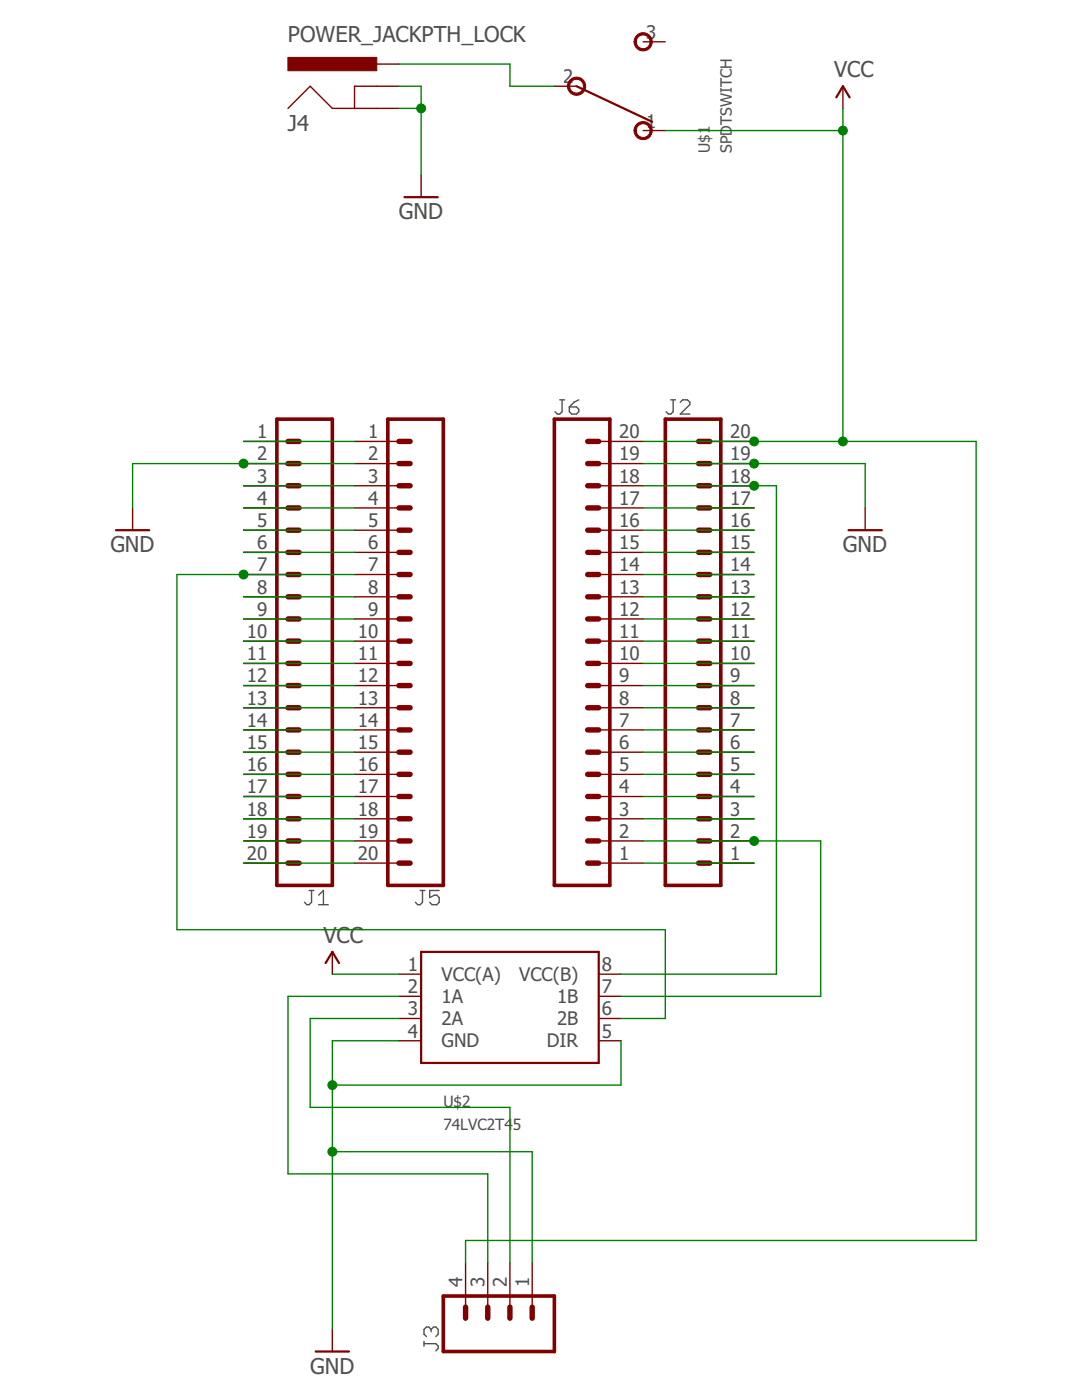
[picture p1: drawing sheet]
<svg xmlns="http://www.w3.org/2000/svg" width="216mm" height="279mm" viewBox="0 0 216 279" stroke-linecap="round" stroke-linejoin="round" font-family="sans-serif">
<g fill="none" stroke="#505050" stroke-width=".28">
<path d="M111.7 79.8h.9M112.2 79.8v2.4l-.5 .4h-.5l-.5-.4M115.5 79.8l-.9 .5-1 .9M133.8 79.8h1M134.3 79.8v2.4l-.5 .4h-.4l-.5-.4M113.6 81.2h1.4l.5 .5v.5l-.5 .4h-.9l-.5-.4zM135.7 80.3l.5-.5h1l.4 .5v.5l-1.9 1.8h1.9M61.7 177.7h.9M62.2 177.7v2.4l-.5 .5h-.5l-.5-.5M63.6 178.6l.9-.9v2.9M83.8 177.7h1M84.3 177.7v2.4l-.5 .5h-.4l-.5-.5"/>
<path d="M87.6 177.7h-1.9v1.4l1-.5h.5l.4 .5v1l-.4 .5h-1l-.5-.5M63.6 180.6h1.9M84.6 268.2h2.4l.4 .4v.5l-.4 .5M84.6 267.7v.9M86 265.3l.5-.5h.5l.4 .5v1l-.4 .4M86 265.3l-.4-.5h-.5l-.5 .5v1l.5 .4M86 265.3v.5"/>
</g>
<path d="M55.2 83.7h11.1v93h-11.1zM77.4 83.7h11.1v93h-11.1zM110.6 83.7h11.1v93h-11.1zM132.8 83.7h11v93h-11zM88.5 258.7h22.1v11h-22.1z" fill="none" stroke="#800000" stroke-width=".72"/>
<g fill="none" stroke="#800000" stroke-width="1.1">
<path d="M57.5 96.9h2.2M57.5 92.5h2.2M57.5 88.1h2.2M79.6 96.9h2.2M79.6 92.5h2.2M79.6 88.1h2.2M117.3 96.9h2.2M117.3 92.5h2.2M117.3 88.1h2.2M139.4 96.9h2.2M139.4 92.5h2.2M139.4 88.1h2.2"/>
<path d="M57.5 105.8h2.2M57.5 101.4h2.2M57.5 110.2h2.2M57.5 114.7h2.2M57.5 119.1h2.2M79.6 105.8h2.2M79.6 101.4h2.2M79.6 110.2h2.2M79.6 114.7h2.2M79.6 119.1h2.2M117.3 105.8h2.2M117.3 101.4h2.2"/>
<path d="M117.3 110.2h2.2M117.3 114.7h2.2M117.3 119.1h2.2M139.4 105.8h2.2M139.4 101.4h2.2M139.4 110.2h2.2M139.4 114.7h2.2M139.4 119.1h2.2M57.5 123.5h2.2M57.5 128h2.2M57.5 136.8h2.2M57.5 132.4h2.2"/>
<path d="M79.6 123.5h2.2M79.6 128h2.2M79.6 136.8h2.2M79.6 132.4h2.2M117.3 123.5h2.2M117.3 128h2.2M117.3 136.8h2.2M117.3 132.4h2.2M139.4 123.5h2.2M139.4 128h2.2M139.4 136.8h2.2M139.4 132.4h2.2"/>
<path d="M57.5 141.2h2.2M57.5 150.1h2.2M57.5 145.7h2.2M57.5 154.5h2.2M57.5 159h2.2M79.6 141.2h2.2M79.6 150.1h2.2M79.6 145.7h2.2M79.6 154.5h2.2M79.6 159h2.2M117.3 141.2h2.2M117.3 150.1h2.2"/>
<path d="M117.3 145.7h2.2M117.3 154.5h2.2M117.3 159h2.2M139.4 141.2h2.2M139.4 150.1h2.2M139.4 145.7h2.2M139.4 154.5h2.2M139.4 159h2.2M57.5 163.4h2.2M57.5 167.8h2.2M57.5 172.3h2.2M79.6 163.4h2.2"/>
<path d="M79.6 167.8h2.2M79.6 172.3h2.2M117.3 163.4h2.2M117.3 167.8h2.2M117.3 172.3h2.2M139.4 163.4h2.2M139.4 167.8h2.2M139.4 172.3h2.2M92.9 260.9v2.2M97.3 260.9v2.2M101.7 260.9v2.2M106.2 260.9v2.2"/>
</g>
<g fill="none" stroke="#800000" stroke-width=".28">
<path d="M75.2 12.8h4.4M79.6 17.2h-8.9v4.4M110.6 17.2h4.4M128.3 8.3h4.5M168.2 17.2v4.4M57.5 21.6l4.4-4.4 4.4 4.4h13.3M84 34.9v4.4M128.3 26.1h4.5M48.6 88.1h8.9M48.6 92.5h8.9M48.6 96.9h8.9M70.7 88.1h8.9"/>
<path d="M70.7 92.5h8.9M70.7 96.9h8.9M119.5 88.1h8.8M119.5 92.5h8.8M119.5 96.9h8.8M141.6 88.1h8.9M141.6 92.5h8.9M141.6 96.9h8.9M26.5 101.4v4.4M48.6 101.4h8.9M48.6 105.8h8.9M48.6 110.2h8.9"/>
<path d="M48.6 114.7h8.9M48.6 119.1h8.9M70.7 101.4h8.9M70.7 105.8h8.9M70.7 110.2h8.9M70.7 114.7h8.9M70.7 119.1h8.9M119.5 101.4h8.8M119.5 105.8h8.8M119.5 110.2h8.8M119.5 114.7h8.8M119.5 119.1h8.8"/>
<path d="M141.6 101.4h8.9M141.6 105.8h8.9M141.6 110.2h8.9M141.6 114.7h8.9M141.6 119.1h8.9M172.6 101.4v4.4M48.6 123.5h8.9M48.6 128h8.9M48.6 132.4h8.9M48.6 136.8h8.9M70.7 123.5h8.9M70.7 128h8.9"/>
<path d="M70.7 132.4h8.9M70.7 136.8h8.9M119.5 123.5h8.8M119.5 128h8.8M119.5 132.4h8.8M119.5 136.8h8.8M141.6 123.5h8.9M141.6 128h8.9M141.6 132.4h8.9M141.6 136.8h8.9M48.6 141.2h8.9M48.6 145.7h8.9"/>
<path d="M48.6 150.1h8.9M48.6 154.5h8.9M48.6 159h8.9M70.7 141.2h8.9M70.7 145.7h8.9M70.7 150.1h8.9M70.7 154.5h8.9M70.7 159h8.9M119.5 141.2h8.8M119.5 145.7h8.8M119.5 150.1h8.8M119.5 154.5h8.8"/>
<path d="M119.5 159h8.8M141.6 141.2h8.9M141.6 145.7h8.9M141.6 150.1h8.9M141.6 154.5h8.9M141.6 159h8.9M48.6 163.4h8.9M48.6 167.8h8.9M48.6 172.3h8.9M70.7 163.4h8.9M70.7 167.8h8.9M70.7 172.3h8.9"/>
<path d="M119.5 163.4h8.8M119.5 167.8h8.8M119.5 172.3h8.8M141.6 163.4h8.9M141.6 167.8h8.9M141.6 172.3h8.9M66.3 190v4.4M79.6 194.4h4.4M79.6 198.8h4.4M119.5 194.4h4.4M119.5 198.8h4.4M79.6 203.3h4.4"/>
<path d="M79.6 207.7h4.4M119.5 203.3h4.4M119.5 207.7h4.4M92.9 252v8.9M97.3 252v8.9M101.7 252v8.9M106.2 252v8.9M66.3 265.3v4.4"/>
</g>
<path d="M57.4 11.5h17.8v2.6h-17.8z" fill="#800000" stroke="#800000" stroke-width=".2"/>
<path d="M115 17.2l15.1 7.1M166.9 19.4l1.3-2.2 1.3 2.2M80.7 39.3h6.7M23.1 105.8h6.7M169.3 105.8h6.7M65 192.2l1.3-2.2 1.3 2.2M84 190h35.5v22.1h-35.5zM63 269.7h6.6" fill="none" stroke="#800000" stroke-width=".44"/>
<g fill="#800000" stroke="#800000" stroke-width=".2">
<path d="M127.2 24.6a1.82 1.82 0 0 1 2.8 .7 1.82 1.82 0 0 1-1.3 2.5 1.82 1.82 0 0 1-2.2-1.7h.5a1.37 1.37 0 0 1 1.9-1.3 1.37 1.37 0 0 1 .3 2.3 1.37 1.37 0 0 1-2.2-.7v-.3h-.5a1.95 1.95 0 0 1 .7-1.5z" fill-rule="evenodd"/>
<path d="M127.2 6.9a1.82 1.82 0 0 1 2.8 .6 1.82 1.82 0 0 1-1.3 2.6 1.82 1.82 0 0 1-2.2-1.8h.5a1.37 1.37 0 0 1 1.9-1.2 1.37 1.37 0 0 1 .3 2.3 1.37 1.37 0 0 1-2.2-.7v-.4h-.5a1.95 1.95 0 0 1 .7-1.4z" fill-rule="evenodd"/>
<path d="M113.6 16.1a1.82 1.82 0 0 1 3 .1 1.82 1.82 0 0 1-1 2.7 1.82 1.82 0 0 1-2.4-1.7h.5a1.38 1.38 0 0 1 1.9-1.3 1.38 1.38 0 0 1 .3 2.3 1.38 1.38 0 0 1-2.2-.7v-.3h-.5z" fill-rule="evenodd"/>
</g>
<g fill="none" stroke="#008000" stroke-width=".28">
<path d="M79.6 17.2h4.4v17.7M79.6 12.8h22.1v4.4h8.9M79.6 21.6h4.4M132.8 26.1h35.4M168.2 21.6v66.5M48.6 88.1h22.1M48.6 96.9h22.1M70.7 92.5h-44.2v8.9M128.3 88.1h66.5v159.5h-101.9v4.4M128.3 96.9h26.6v97.5h-31M128.3 92.5h44.3v8.9M48.6 101.4h22.1"/>
<path d="M48.6 105.8h22.1M48.6 110.2h22.1M48.6 119.1h22.1M70.7 114.7h-35.4v70.8h97.5v17.8h-8.9M128.3 101.4h22.2M128.3 105.8h22.2M128.3 110.2h22.2M128.3 114.7h22.2M128.3 119.1h22.2M48.6 123.5h22.1M48.6 128h22.1M48.6 132.4h22.1"/>
<path d="M48.6 136.8h22.1M128.3 123.5h22.2M128.3 128h22.2M128.3 132.4h22.2M128.3 136.8h22.2M48.6 141.2h22.1M48.6 145.7h22.1M48.6 150.1h22.1M48.6 154.5h22.1M48.6 159h22.1M128.3 141.2h22.2M128.3 145.7h22.2"/>
<path d="M128.3 150.1h22.2M128.3 154.5h22.2M128.3 159h22.2M48.6 163.4h22.1M48.6 167.8h22.1M48.6 172.3h22.1M128.3 163.4h22.2M128.3 167.8h35.5v31h-39.9M128.3 172.3h22.2M66.3 194.4h13.3M79.6 198.8h-22.1v35.5h39.8v17.7M79.6 203.3h-17.7v17.7h39.8v31"/>
<path d="M79.6 207.7h-13.3v57.6M123.9 207.7v8.9h-57.6M66.3 229.8h39.9v22.2"/>
</g>
<g fill="#008000" stroke="#008000" stroke-width=".2">
<circle cx="48.6" cy="114.7" r=".89"/>
<circle cx="150.5" cy="96.9" r=".89"/>
<circle cx="150.5" cy="167.8" r=".89"/>
<circle cx="84" cy="21.6" r=".89"/>
<circle cx="48.6" cy="92.5" r=".89"/>
<circle cx="150.5" cy="92.5" r=".89"/>
<circle cx="66.3" cy="229.8" r=".89"/>
<circle cx="66.3" cy="216.6" r=".89"/>
<circle cx="150.5" cy="88.1" r=".89"/>
<circle cx="168.2" cy="88.1" r=".89"/>
<circle cx="168.2" cy="26.1" r=".89"/>
</g>
<g font-size="4.4" fill="#505050">
<text x="57.5" y="8.3">POWER_JACKPTH_LOCK</text>
<text x="166.4" y="15.4">VCC</text>
<text x="57.5" y="26.1">J4</text>
<text x="79.6" y="43.8">GND</text>
<text x="22" y="110.2">GND</text>
<text x="168.2" y="110.2">GND</text>
<text x="64.5" y="188.2">VCC</text>
<text x="61.9" y="274.2">GND</text>
</g>
<g font-size="3.7" fill="#505050">
<text x="129" y="7.7">3</text>
<text x="112.4" y="16.6">2</text>
<text x="129" y="25.4">1</text>
<text x="51.3" y="87.5">1</text>
<text x="73.5" y="87.5">1</text>
<text x="123.5" y="87.5">20</text>
<text x="145.7" y="87.5">20</text>
<text x="51.3" y="91.9">2</text>
<text x="73.5" y="91.9">2</text>
<text x="123.5" y="91.9">19</text>
<text x="145.7" y="91.9">19</text>
<text x="51.3" y="96.3">3</text>
<text x="51.3" y="100.8">4</text>
<text x="73.5" y="96.3">3</text>
<text x="73.5" y="100.8">4</text>
<text x="123.5" y="100.8">17</text>
<text x="123.5" y="96.3">18</text>
<text x="145.7" y="100.8">17</text>
<text x="145.7" y="96.3">18</text>
<text x="51.3" y="105.2">5</text>
<text x="73.5" y="105.2">5</text>
<text x="123.5" y="105.2">16</text>
<text x="145.7" y="105.2">16</text>
<text x="51.3" y="109.6">6</text>
<text x="73.5" y="109.6">6</text>
<text x="123.5" y="109.6">15</text>
<text x="145.7" y="109.6">15</text>
<text x="51.3" y="114">7</text>
<text x="51.3" y="118.5">8</text>
<text x="73.5" y="114">7</text>
<text x="73.5" y="118.5">8</text>
<text x="123.5" y="118.5">13</text>
<text x="123.5" y="114">14</text>
<text x="145.7" y="118.5">13</text>
<text x="145.7" y="114">14</text>
<text x="51.3" y="122.9">9</text>
<text x="73.5" y="122.9">9</text>
<text x="123.5" y="122.9">12</text>
<text x="145.7" y="122.9">12</text>
<text x="49.3" y="127.3">10</text>
<text x="49.3" y="131.8">11</text>
<text x="71.4" y="127.3">10</text>
<text x="71.4" y="131.8">11</text>
<text x="123.5" y="131.8">10</text>
<text x="123.5" y="127.3">11</text>
<text x="145.7" y="131.8">10</text>
<text x="145.7" y="127.3">11</text>
<text x="49.3" y="136.2">12</text>
<text x="71.4" y="136.2">12</text>
<text x="123.5" y="136.2">9</text>
<text x="145.7" y="136.2">9</text>
<text x="49.3" y="140.6">13</text>
<text x="71.4" y="140.6">13</text>
<text x="123.5" y="140.6">8</text>
<text x="145.7" y="140.6">8</text>
<text x="49.3" y="145.1">14</text>
<text x="49.3" y="149.5">15</text>
<text x="71.4" y="145.1">14</text>
<text x="71.4" y="149.5">15</text>
<text x="123.5" y="149.5">6</text>
<text x="123.5" y="145.1">7</text>
<text x="145.7" y="149.5">6</text>
<text x="145.7" y="145.1">7</text>
<text x="49.3" y="153.9">16</text>
<text x="71.4" y="153.9">16</text>
<text x="123.5" y="153.9">5</text>
<text x="145.7" y="153.9">5</text>
<text x="49.3" y="158.3">17</text>
<text x="71.4" y="158.3">17</text>
<text x="123.5" y="158.3">4</text>
<text x="145.7" y="158.3">4</text>
<text x="49.3" y="162.8">18</text>
<text x="49.3" y="167.2">19</text>
<text x="71.4" y="162.8">18</text>
<text x="71.4" y="167.2">19</text>
<text x="123.5" y="167.2">2</text>
<text x="123.5" y="162.8">3</text>
<text x="145.7" y="167.2">2</text>
<text x="145.7" y="162.8">3</text>
<text x="49.3" y="171.6">20</text>
<text x="71.4" y="171.6">20</text>
<text x="123.5" y="171.6">1</text>
<text x="145.7" y="171.6">1</text>
<text x="81.4" y="193.8">1</text>
<text x="88.1" y="195.7">VCC(A)</text>
<text x="103.6" y="195.7">VCC(B)</text>
<text x="120.1" y="193.8">8</text>
<text x="81.4" y="198.2">2</text>
<text x="81.4" y="202.7">3</text>
<text x="88.1" y="200.2">1A</text>
<text x="111.1" y="200.2">1B</text>
<text x="120.1" y="202.7">6</text>
<text x="120.1" y="198.2">7</text>
<text x="81.4" y="207.1">4</text>
<text x="88.1" y="204.6">2A</text>
<text x="88.1" y="209">GND</text>
<text x="109.1" y="209">DIR</text>
<text x="111.1" y="204.6">2B</text>
<text x="120.1" y="207.1">5</text>
<text x="92.3" y="256.8" transform="rotate(-90 92.3 256.8)">4</text>
<text x="96.7" y="256.8" transform="rotate(-90 96.7 256.8)">3</text>
<text x="101.1" y="256.8" transform="rotate(-90 101.1 256.8)">2</text>
<text x="105.6" y="256.8" transform="rotate(-90 105.6 256.8)">1</text>
</g>
<g font-size="3.1" fill="#505050">
<text x="141.6" y="30.5" transform="rotate(-90 141.6 30.5)">U$1</text>
<text x="146.1" y="30.5" transform="rotate(-90 146.1 30.5)">SPDTSWITCH</text>
<text x="88.5" y="221">U$2</text>
<text x="88.5" y="225.4">74LVC2T4</text>
<text x="102.3" y="225.4">5</text>
</g>
</svg>
